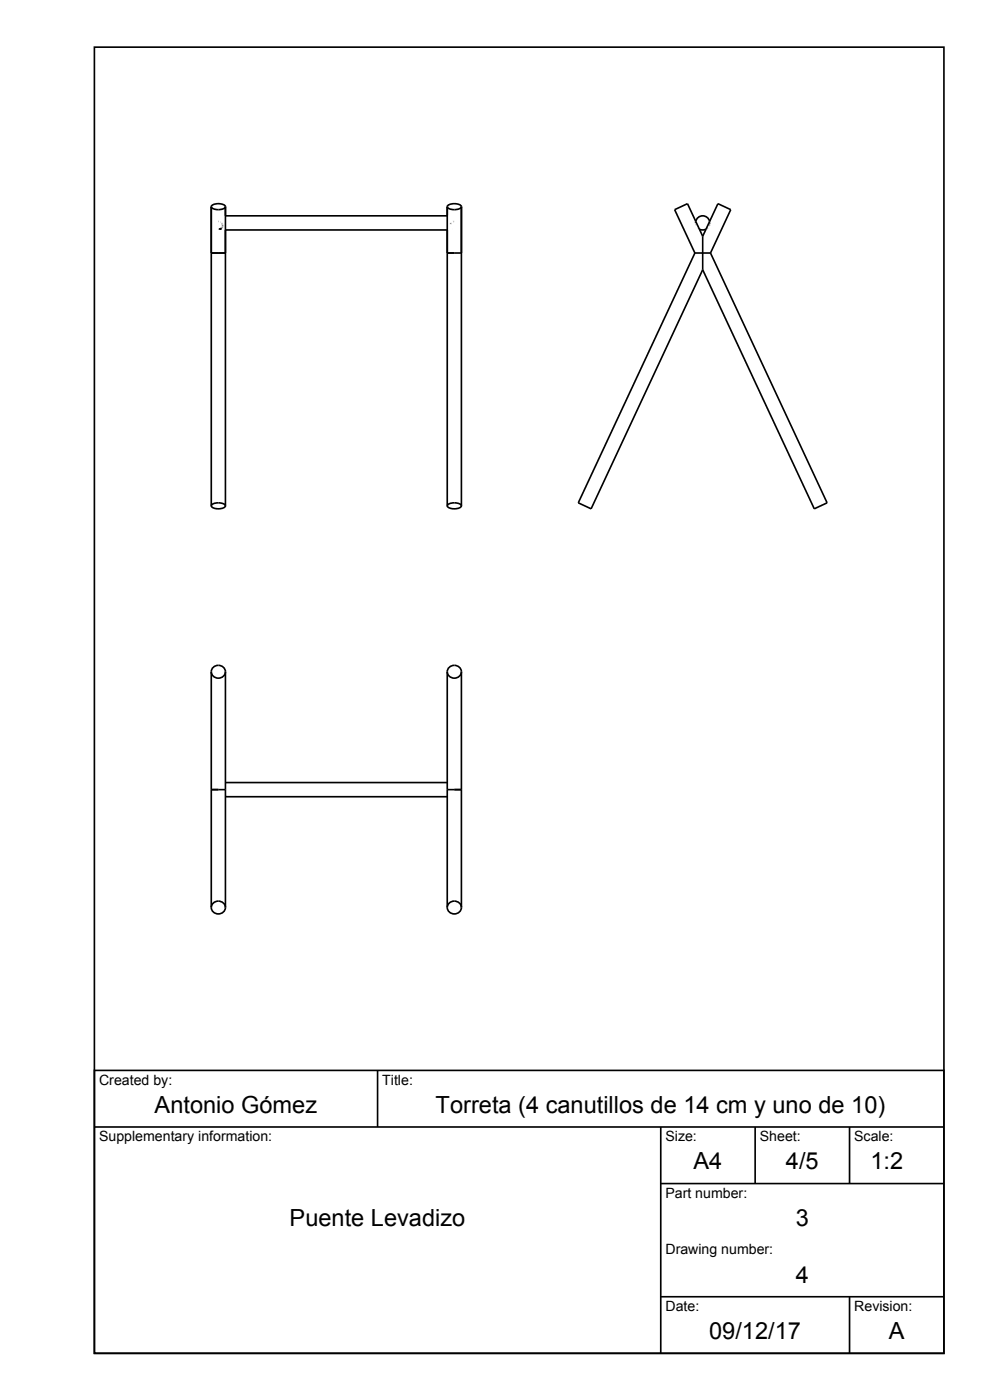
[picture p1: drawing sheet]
<svg xmlns="http://www.w3.org/2000/svg" width="262mm" height="371mm" viewBox="0 0 262 371" stroke-linecap="round" stroke-linejoin="round" font-family="sans-serif">
<g fill="none" stroke="#000" stroke-width=".44">
<path d="M25 12.5h225v346.3h-225zM56 54.8a2.61 2.61 0 0 0 3.7 0M56 54.8a2.61 2.61 0 0 1 3.7 0M56 54.8v79.3M57.8 58.7h.1M57.9 58.7h.1M58.4 58.9h.1M58.7 59.1h.1M58.8 59.2h.1M58.8 59.4h.1M58.9 59.5h.1M58.9 59.7h.1"/>
<path d="M59 60h-.1M59 59.8v.1M59.7 57.2h58.8M59.7 54.8v79.3M118.5 54.8a2.61 2.61 0 0 0 3.7 0M118.5 54.8a2.61 2.61 0 0 1 3.7 0M118.5 54.8v79.3M119.3 59.5h.1M119.4 59.2l-.1 .1M119.5 59.1h.1M120 58.7v.1M120 58.7h.1"/>
<path d="M120.1 58.7h.1M120.2 58.7h.1M120.3 58.7h.1M122.2 54.8v79.3M184.2 59h.1M184.2 59.2h.1M184.3 58.8l-.1 .2M184.3 59.4v.1M184.3 58.7a1.88 1.88 0 0 1 1.8-1.5 1.88 1.88 0 0 1 1.8 1.5M184.3 59.5h.1M184.4 59.8h.1M187.8 59.9h.1"/>
<path d="M187.9 59.8h-.1M187.9 59.6v.1M187.9 59.5h.1M187.9 58.7h.1M188 58.8h.1M188 58.9h.1M188 58.9v.1M188 59.2v.1M188 59.1h.1M56 67.1h3.7M58 60.7h-.1M58.5 60.6l-.4 .1"/>
<path d="M58.7 60.5h.1M58.7 60.5l-.6 .2M58.8 60.4l-.1 .1M58.9 60.3h-.1M58.9 60.3h.1M58.9 60.2h.1M59.7 61h58.8M118.5 67.1h3.7M119.2 60.1h.1M119.9 60.7h.1M184 67.1l-30.8 66.2 3.4 1.6 29.5-63.4M184 67.1h4.2"/>
<path d="M184.9 60.5h.1M185 60.6h.1M185.2 60.7h.1M185.2 60.7l.7 .3 1.1-.3M186.1 62.6l-4-8.6-3.4 1.6 5.3 11.5M186.1 62.6l4-8.6 3.4 1.6-5.3 11.5M186.1 62.6v8.9M187.2 60.6h.1M187.3 60.6h-.1M187.4 60.4l-.1 .1M187.5 60.3h.1M188.2 67.1l30.9 66.2-3.4 1.6-29.6-63.4"/>
<path d="M56 134.1a2.61 2.61 0 0 1 3.7 0M56 134.1a2.61 2.61 0 0 0 3.7 0M118.5 134.1a2.61 2.61 0 0 1 3.7 0M118.5 134.1a2.61 2.61 0 0 0 3.7 0M56 178.1a1.88 1.88 0 0 1 1.8-1.7 1.88 1.88 0 0 1 1.9 1.7M56 178.1a1.88 1.88 0 0 0 1.8 1.7 1.88 1.88 0 0 0 1.9-1.7M56 178.1v62.5M59.7 178.1v62.5M118.5 178.1a1.88 1.88 0 0 1 1.8-1.7 1.88 1.88 0 0 1 1.9 1.7M118.5 178.1a1.88 1.88 0 0 0 1.8 1.7 1.88 1.88 0 0 0 1.9-1.7M118.5 178.1v62.5M122.2 178.1v62.5"/>
<path d="M56 209.3h3.7M59.7 211.2h58.8M59.7 207.4h58.8M118.5 209.3h3.7M56 240.6a1.88 1.88 0 0 1 1.8-1.7 1.88 1.88 0 0 1 1.9 1.7M56 240.6a1.88 1.88 0 0 0 1.8 1.7 1.88 1.88 0 0 0 1.9-1.7M118.5 240.6a1.88 1.88 0 0 1 1.8-1.7 1.88 1.88 0 0 1 1.9 1.7M118.5 240.6a1.88 1.88 0 0 0 1.8 1.7 1.88 1.88 0 0 0 1.9-1.7M25 283.8h225v75h-225zM25 298.8h225M100 283.8v15M175 298.8v60"/>
<path d="M200 298.8v15M225 298.8v15M175 313.8h75M175 343.8h75M225 343.8v15"/>
</g>
<g font-size="6.3">
<text x="41" y="295">Antonio Gómez</text>
<text x="115.4" y="295">Torreta (4 canutillos de 14 cm y uno de 10)</text>
<text x="183.7" y="310">A4</text>
<text x="208.1" y="310">4/5</text>
<text x="230.5" y="310">1:2</text>
<text x="76.7" y="325">Puente Levadizo</text>
<text x="210.8" y="325">3</text>
<text x="210.8" y="340">4</text>
<text x="187.8" y="355">09/12/17</text>
<text x="235.4" y="355">A</text>
</g>
<g font-size="3.7">
<text x="26.3" y="287.5">Created by:</text>
<text x="101.2" y="287.5">Title:</text>
<text x="26.3" y="302.5">Supplementary information:</text>
<text x="176.2" y="302.5">Size:</text>
<text x="201.2" y="302.5">Sheet:</text>
<text x="226.2" y="302.5">Scale:</text>
<text x="176.2" y="317.5">Part number:</text>
<text x="176.2" y="332.5">Drawing number:</text>
<text x="176.2" y="347.5">Date:</text>
<text x="226.3" y="347.5">Revision:</text>
</g>
</svg>
